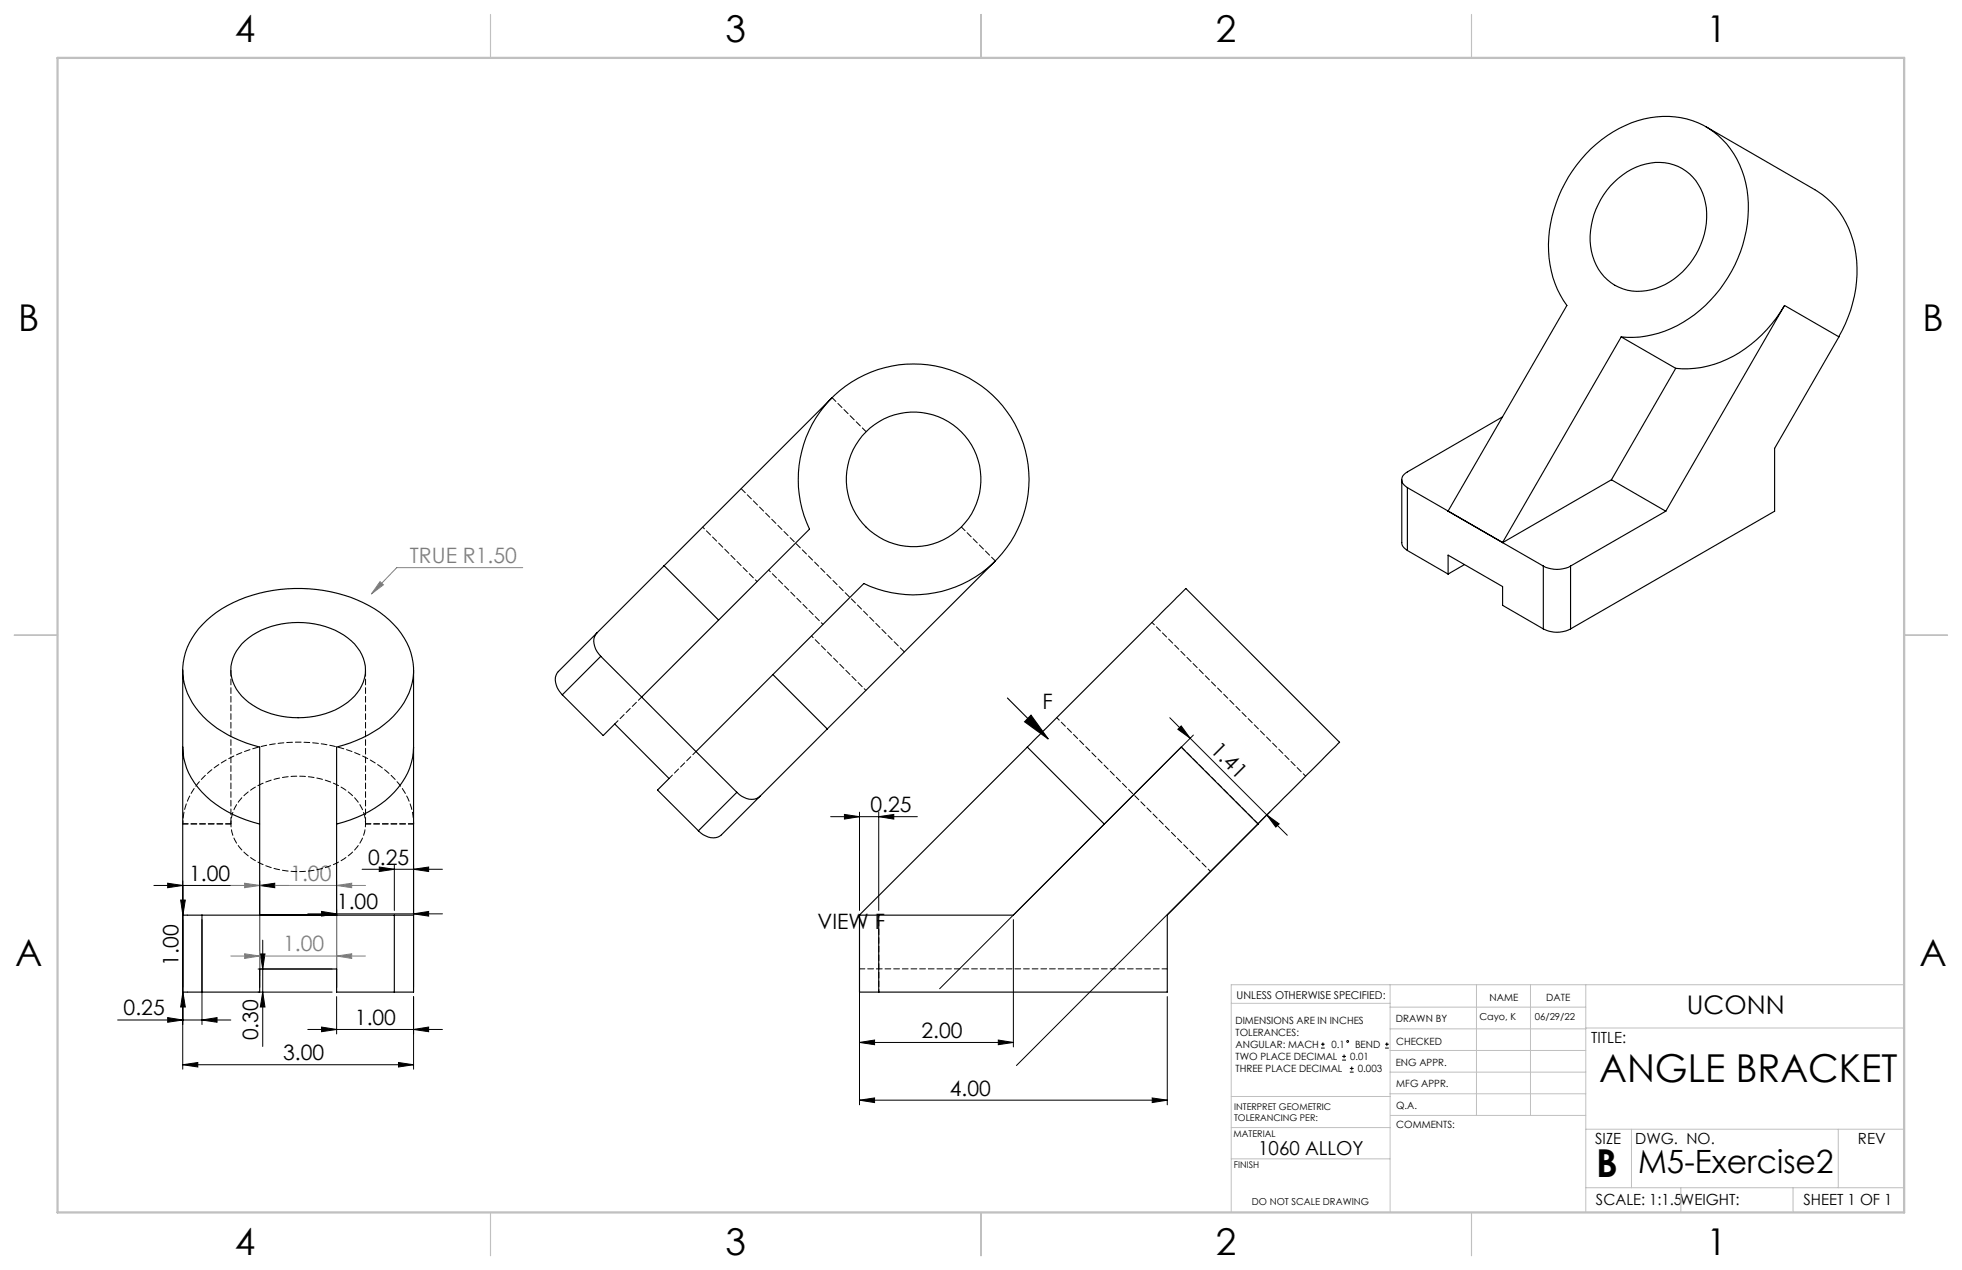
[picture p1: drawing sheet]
<svg xmlns="http://www.w3.org/2000/svg" width="432mm" height="279mm" viewBox="0 0 432 279" stroke-linecap="round" stroke-linejoin="round" font-family="sans-serif">
<g fill="none" stroke="#000" stroke-width=".22">
<path d="M257.5 157.9l4.4 4.5M182.8 179.7h19.1M185.8 179.2l3.4 .5-3.4 .5zM189.2 178.7v21.6M193.4 179.7l3.3-.5v1zM193.4 178.7v21.6M259.2 160.4l.8-.7 1.9 2.7zM261.9 162.4l16.9 16.9M262.6 161.7l-55.8 55.8M278.8 179.3l2.7 2-.7 .7zM278.8 179.3l4.5 4.5M279.5 178.6l-55.8 55.8"/>
<path d="M33.9 194.8h29.6M36.9 194.3l3.3 .5-3.3 .5zM39.8 198h1l-.5 3.3zM40.2 193.8v41.4M40.3 195v29.6M57.1 194.8l3.4-.5v1zM57.1 193.8v23.4M79.7 191.2h17.7M83.5 190.7l3.3 .5-3.3 .5zM86.8 190.3v10M91 191.2l3.3-.5v1zM91 190.3v26.9"/>
<path d="M40.3 218.3l.5 3.2h-1zM41.2 218.3h.1M41.2 201.3h.1M44.4 202.3v23.1M56.8 218.3h16.3M56.8 213.2h16.3M57.3 209.9h1l-.5 3.3zM57.8 218.3l.5 3.2h-1zM57.8 206.8v23.4M67.7 201h29.7M70.8 200.5l3.3 .5-3.3 .5zM74.1 200.1v17.1"/>
<path d="M74.1 219.3v8.2M91 201l3.3-.5v1zM91 219.3v15.9M189.2 202.3v40.8M223 202.3v28M256.9 219.3v23.8M25.9 224.4h24.9M36.9 223.9l3.3 .5-3.3 .5zM40.2 234.2l3.3-.4v.9zM40.2 234.2h50.8M44.4 224.4l3.4-.5v1zM67.7 226.5h29.7"/>
<path d="M70.8 226l3.3 .5-3.3 .5zM87.7 233.8l3.3 .4-3.3 .5zM91 226.5l3.3-.5v1zM189.2 229.3l3.3-.5v1zM189.2 229.3h33.8M219.7 228.8l3.3 .5-3.3 .5zM290.7 230.6h.8M290.7 229.7h.8M291.1 229.3v.9M295.4 233.2h.8M295.4 232.4h.8M295.8 232v.8"/>
<path d="M297.1 235.9h.8M297.1 235.1h.8M297.5 234.6v.9M304.8 230.6h.8M304.8 229.7h.8M305.2 229.3v.9M189.2 242l3.3-.5v1.1zM189.2 242h67.7M253.6 241.5l3.3 .5-3.3 .6z"/>
<circle cx="296.6" cy="229.1" r=".21"/>
</g>
<path d="M221.7 153.6l9 9M226.9 157.3l3.8 5.3-5.2-3.8z" fill="none" stroke="#000" stroke-width=".25"/>
<path d="M83.6 128l.8 .7-2.7 2zM115 124.9h-27.7l-5.6 5.8M50.8 194.8h29.6M53.8 194.3l3.3 .5-3.3 .5zM57.1 193.8v23.4M74.1 194.8l3.3-.5v1zM74.1 193.8v23.4M50.8 210.3h29.6M53.8 209.8l3.3 .5-3.3 .6zM74.1 210.3l3.3-.5v1.1z" fill="none" stroke="#808080" stroke-width=".22"/>
<g fill="none" stroke="#c0c0c0" stroke-width=".22">
<path d="M305.9 216.6v50.1M324.9 216.6v28.8M336.8 216.6v28.8M349 216.6v50.1M419.1 216.6h-148.1v50.1M271 220.7h34.9M305.9 231.1h43.1M305.9 226.3h43.1M305.9 221.6h43.1M305.9 235.9h43.1M349 226.2h70.1M271 255h34.9"/>
<path d="M271 248.1h35M271 241.2h35M305.9 240.6h43.1M306 245.4h43M349 248.4h70.1M359.1 248.4v12.9M404.6 248.4v12.9M349 261.3h70.1M369.9 261.3v5.4M394.6 261.3v5.4"/>
</g>
<path d="M108 3.2v9.5M215.9 3.2v9.5M323.8 3.2v9.5M3.1 139.7h9.6M419.1 139.7h9.5M108 266.7v9.6M215.9 266.7v9.6M323.8 266.7v9.6" fill="none" stroke="#c0c0c0" stroke-width=".25"/>
<path d="M12.7 12.7h406.4v254h-406.4z" fill="none" stroke="#c0c0c0" stroke-width=".5"/>
<g fill="#000">
<path d="M226.9 157.3l3.8 5.3-5.2-3.8z"/>
<path d="M259.2 160.4l.8-.7 1.9 2.7zM278.8 179.3l2.7 2-.7 .7z"/>
<path d="M36.9 194.3l3.3 .5-3.3 .5zM57.1 194.8l3.4-.5v1z"/>
<path d="M39.8 198h1l-.5 3.3zM40.3 218.3l.5 3.2h-1z"/>
<path d="M57.8 218.3l.5 3.2h-1zM57.3 209.9h1l-.5 3.3z"/>
<path d="M40.2 234.2l3.3-.4v.9zM87.7 233.8l3.3 .4-3.3 .5zM70.8 200.5l3.3 .5-3.3 .5zM91 201l3.3-.5v1zM36.9 223.9l3.3 .5-3.3 .5zM44.4 224.4l3.4-.5v1zM83.5 190.7l3.3 .5-3.3 .5zM91 191.2l3.3-.5v1zM189.2 242l3.3-.5v1.1zM253.6 241.5l3.3 .5-3.3 .6z"/>
<path d="M91 226.5l3.3-.5v1zM70.8 226l3.3 .5-3.3 .5zM219.7 228.8l3.3 .5-3.3 .5zM189.2 229.3l3.3-.5v1zM193.4 179.7l3.3-.5v1zM185.8 179.2l3.4 .5-3.4 .5z"/>
</g>
<g fill="#808080">
<path d="M83.6 128l.8 .7-2.7 2z"/>
<path d="M53.8 194.3l3.3 .5-3.3 .5zM74.1 194.8l3.3-.5v1z"/>
<path d="M53.8 209.8l3.3 .5-3.3 .6zM74.1 210.3l3.3-.5v1.1z"/>
</g>
<g fill="none" stroke="#000" stroke-width=".25">
<path d="M375.5 27.9l23.9 13.8a19.6 19.6 0 0 1 9.3 17.2 29.6 29.6 0 0 1-4 15.2M354.4 40.9a13.9 13.9 0 0 1 13-4.9 10.9 10.9 0 0 1 8.2 10.8 17.2 17.2 0 0 1-12.2 16.9 10.6 10.6 0 0 1-13.3-9.5 17.3 17.3 0 0 1 4.3-13.3zM356.8 74.1a23.7 23.7 0 0 0 19.6-8 28.9 28.9 0 0 0 7.5-27.2 17.9 17.9 0 0 0-22.1-12.7 28.7 28.7 0 0 0-19.8 20 23.9 23.9 0 0 0 2.8 21l-26.1 45.2M356.8 74.1l-26.1 45.3M356.8 74.1l12 6.9M392.7 67.2a27.8 27.8 0 0 1-18.3 13.7 20.5 20.5 0 0 1-5.6 .1M392.7 67.2l12 6.9M392.7 67.2l-26.1 45.3M404.7 74.1l-14.1 24.5v13.9l-44.9 25.9M183.1 87.5l-60.2 60.2a3.8 3.8 0 0 0 .9 5.2M330.7 91.7l-21 12.1a1.83 1.83 0 0 0-1.2 1.8 1.83 1.83 0 0 0 1.2 1.7M368.8 81l-14.2 24.6"/>
<path d="M308.5 105.6v13.8a1.92 1.92 0 0 0 1.2 1.7M309.7 107.3v13.8M309.7 107.3l9 5.1M318.7 112.4l12 7M318.7 112.4v.1M330.7 119.4l9 5.1M354.6 105.6l-23.9 13.8M354.6 105.6l12 6.9M366.6 112.5l-20.9 12M131.3 139.3a3.8 3.8 0 0 0 .9 5.1M146.2 124.5l12 11.9M219 123.4l-60.2 60.3a3.5 3.5 0 0 1-4.6-.5l-.5-.4"/>
<path d="M309.7 121.1l9 5.2M318.7 126.3v-4.2l12 6.9v4.2l9 5.2M322.3 124.2l-3.6 2.1M339.7 124.5a6.4 6.4 0 0 0 6 0M339.7 138.4a6.4 6.4 0 0 0 6 0M339.7 124.5v13.9M345.7 124.5v13.9M40.2 147.4v70.9h4.2M53.2 141.7a18.1 18.1 0 0 1 16.1-4.4 13.9 13.9 0 0 1 10.3 6.7 8.1 8.1 0 0 1-2.3 9.8 18.6 18.6 0 0 1-16.5 3.5 12.9 12.9 0 0 1-9.5-7.3 8.1 8.1 0 0 1 1.9-8.3zM91 147.4v70.9h-4.2M123.8 152.9l9 8.9 2.5-2.5 11.9 12-2.5 2.5 9 9M132.2 144.4l-8.4 8.5"/>
<path d="M132.2 144.4l9 9M141.2 153.4l37-37a25.4 25.4 0 0 1 19.1-36.1 25.4 25.4 0 0 1 28.9 28.9 25.4 25.4 0 0 1-36.1 19.2l-36.9 36.9M141.2 153.4l12 11.9M170.1 148.4l12 12M40.2 164.4a15.8 15.8 0 0 0 7.3 12.6 26.9 26.9 0 0 0 9.6 4.3M91 164.4a15.8 15.8 0 0 1-7.3 12.6 26.9 26.9 0 0 1-9.6 4.3M153.2 165.3l9 9M162.2 174.3a4 4 0 0 0 4.7 1.2l.4-.3M162.2 174.3l-8.5 8.5M226.1 164.4l34.9-34.9 33.8 33.8-17.9 18M226.1 164.4l16.9 16.9M226.1 164.4l-36.9 36.9"/>
<path d="M276.9 181.3l-16.9-16.9-37 36.9h-29.6M276.9 181.3l-20 20v17h-63.5M40.2 201.3h4.2M44.4 218.3h12.7v-5.1h17v5.1h12.7M44.4 201.3h42.4M44.4 201.3v17M57.1 201.3v-36.9a25.1 25.1 0 0 1-14.1-8.8 13.5 13.5 0 0 1 .7-17.3 27.7 27.7 0 0 1 19.5-8.8 31.7 31.7 0 0 1 21.5 6.1 15.1 15.1 0 0 1 6.2 13.6 17.1 17.1 0 0 1-8.6 11.7l-3.9 2-4.3 1.5v36.9M86.8 201.3h4.2M86.8 201.3v17M189.2 201.3h4.2M189.2 201.3v17h4.2M193.4 201.3v17"/>
<circle cx="201.1" cy="105.5" r="14.8"/>
</g>
<path d="M80.5 181.2a10.2 10.2 0 0 0-6.8-8.7 19.5 19.5 0 0 0-19 1.6 9.2 9.2 0 0 0-3.9 7.1M80.5 181.3a10.2 10.2 0 0 1-6.8 8.8 19.5 19.5 0 0 1-19-1.7 9.2 9.2 0 0 1-3.9-7.1M91 181.2a15.7 15.7 0 0 0-7.1-12.5 33.3 33.3 0 0 0-28.5-3.9 22.3 22.3 0 0 0-13.9 10.8 13.3 13.3 0 0 0-1.3 5.6" fill="none" stroke="#000" stroke-width=".22" stroke-dasharray="1.3 .6" stroke-dashoffset=".6"/>
<path d="M199 143.4l-35.9-35.9M50.8 181.3v-.1M80.5 181.2v.1" fill="none" stroke="#000" stroke-width=".22" stroke-dasharray="1.3 .6"/>
<path d="M183.1 87.5l7.5 7.5M211.6 115.9l7.5 7.5M40.2 181.3h10.6M40.2 181.2h10.6M80.5 181.2h10.5M80.5 181.3h10.5M276.9 181.2l-16.9-16.9M256.9 213.1h-67.7" fill="none" stroke="#000" stroke-width=".22" stroke-dasharray="1.3 .6" stroke-dashoffset=".1"/>
<path d="M50.8 147.4v33.8M80.5 181.2v-33.8" fill="none" stroke="#000" stroke-width=".22" stroke-dasharray="1.3 .6" stroke-dashoffset="-.1"/>
<path d="M154.6 116l12 11.9M178.6 139.9l12 12M181.1 137.4l-11.9-12M193.4 218.2v-16.9" fill="none" stroke="#000" stroke-width=".22" stroke-dasharray="1.3 .6" stroke-dashoffset=".7"/>
<path d="M232.6 157.9l33.8 33.9M287.3 170.8l-33.8-33.9" fill="none" stroke="#000" stroke-width=".22" stroke-dasharray="1.3 .6" stroke-dashoffset=".5"/>
<path d="M141.2 153.3l-5.9 6M153.2 165.3l-5.9 5.9" fill="none" stroke="#000" stroke-width=".22" stroke-dasharray="1.3 .6" stroke-dashoffset=".3"/>
<g font-size="8.5">
<text x="352" y="238">ANGLE BRACKET</text>
<text x="351.3" y="259">B</text>
</g>
<g font-size="8.1">
<text x="51.7" y="9.3">4</text>
<text x="159.7" y="9.3">3</text>
<text x="267.6" y="9.3">2</text>
<text x="375.6" y="9.3">1</text>
<text x="4" y="72.8">B</text>
<text x="423.1" y="72.8">B</text>
<text x="3.3" y="212.5">A</text>
<text x="422.4" y="212.5">A</text>
<text x="51.7" y="276">4</text>
<text x="159.7" y="276">3</text>
<text x="267.6" y="276">2</text>
<text x="375.6" y="276">1</text>
</g>
<text font-size="7.1" x="360.5" y="258.1">M5-Exercise2</text>
<text font-size="5.6" x="371.2" y="223.1">UCONN</text>
<g font-size="4.7" fill="#808080">
<text x="90.2" y="123.8">TRUE R1.50</text>
<text x="63.9" y="193.8">1.00</text>
<text x="62.3" y="209.3">1.00</text>
</g>
<g font-size="4.7">
<text x="229.4" y="156.1">F</text>
<text x="266.2" y="165.2" transform="rotate(45 266.2 165.2)">1.41</text>
<text x="191.6" y="178.7">0.25</text>
<text x="81" y="190.2">0.25</text>
<text x="41.6" y="193.8">1.00</text>
<text x="74.2" y="200">1.00</text>
<text x="179.9" y="204.3">VIEW F</text>
<text x="39.3" y="212.5" transform="rotate(-90 39.3 212.5)">1.00</text>
<text x="27.2" y="223.4">0.25</text>
<text x="78.1" y="225.4">1.00</text>
<text x="56.8" y="228.9" transform="rotate(-90 56.8 228.9)">0.30</text>
<text x="62.3" y="233.2">3.00</text>
<text x="202.8" y="228.3">2.00</text>
<text x="209" y="241">4.00</text>
</g>
<text font-size="4.2" x="276.9" y="254.1">1060 ALLOY</text>
<g font-size="3.4">
<text x="350.2" y="229.5">TITLE:</text>
<text x="351.1" y="251.6">SIZE</text>
<text x="359.9" y="251.6">DWG. NO.</text>
<text x="408.9" y="251.7">REV</text>
<text x="351.2" y="265.2">SCALE: 1:1.5WEIGHT:</text>
<text x="396.9" y="265.2">SHEET 1 OF 1</text>
</g>
<text font-size="2.4" x="272.2" y="219.7">UNLESS OTHERWISE SPECIFIED:</text>
<g font-size="2.2">
<text x="327.8" y="220.1">NAME</text>
<text x="340.3" y="220.2">DATE</text>
<text x="271.9" y="225.3">DIMENSIONS ARE IN INCHES</text>
<text x="271.9" y="227.9">TOLERANCES:</text>
<text x="307.2" y="224.9">DRAWN BY</text>
<text x="271.9" y="230.6">ANGULAR: MACH</text>
<text x="271.9" y="233.2">TWO PLACE DECIMAL</text>
<text x="293" y="230.6">0.1</text>
<text x="297.1" y="233.2">0.01</text>
<text x="298.2" y="230.6">BEND</text>
<text x="307.3" y="229.8">CHECKED</text>
<text x="271.9" y="235.9">THREE PLACE DECIMAL</text>
<text x="298.8" y="235.9">0.003</text>
<text x="307.2" y="234.5">ENG APPR.</text>
<text x="307.3" y="239.2">MFG APPR.</text>
<text x="307.3" y="243.9">Q.A.</text>
<text x="307.3" y="248.1">COMMENTS:</text>
</g>
<g font-size="2.1">
<text x="325.6" y="224.3">Cayo, K</text>
<text x="337.8" y="224.3">06/29/22</text>
<text x="275.5" y="265.1">DO NOT SCALE DRAWING</text>
</g>
<g font-size="2">
<text x="271.6" y="244.1">INTERPRET GEOMETRIC</text>
<text x="271.5" y="250.2">MATERIAL</text>
<text x="271.6" y="246.6">TOLERANCING PER:</text>
<text x="271.5" y="257">FINISH</text>
</g>
</svg>
